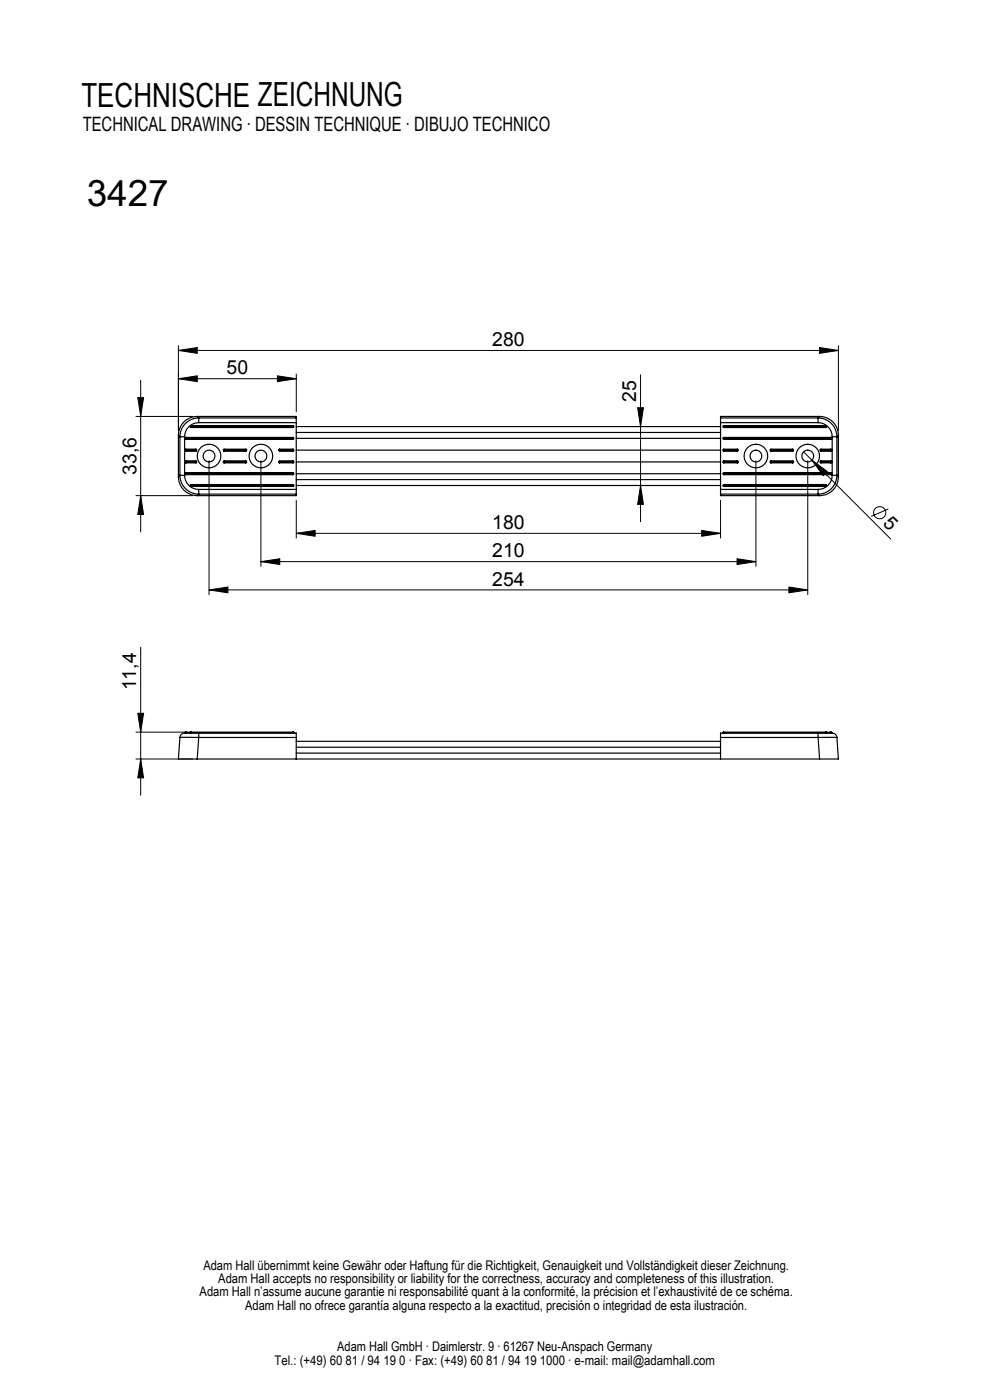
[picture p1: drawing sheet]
<svg xmlns="http://www.w3.org/2000/svg" width="210mm" height="297mm" viewBox="0 0 210 297" stroke-linecap="round" stroke-linejoin="round" font-family="sans-serif">
<g fill="none" stroke="#000" stroke-width=".21">
<path d="M37.8 74.3l4-.6v1.3zM37.8 73.3v18M37.8 74.3h140M58.8 79.7l4 .6-4 .7zM62.8 79.3v8M135.9 79.5v31.2M173.8 73.7l4 .6-4 .7zM177.8 73.3v18M28.8 88.3h12M29.2 84.3h1.3l-.7 4zM29.8 80.7v32.1M37.8 80.3l4-.6v1.3z"/>
<path d="M37.8 80.3h25M44.3 97.7v28.4M55.3 97.7v22.4M135.3 86.5h1.2l-.6 4zM160.3 97.7v22.4M170.5 95.9l1.7 1.7M171.3 97.7v28.4M172.2 97.6l3.3 2.4-.9 .9zM172.2 97.6l16.7 16.7M28.8 105.1h12M29.8 105.1l.7 4h-1.3zM55.3 119.1l4-.6v1.3z"/>
<path d="M55.3 119.1h105M62.8 113.1l4-.6v1.3zM62.8 106.1v8M62.8 113.1h90M135.9 103l.6 4h-1.2zM148.8 112.5l4 .6-4 .7zM152.8 106.1v8M156.3 118.5l4 .6-4 .7zM188.4 108l-3.6 1.6M29.8 137.3v31.4M44.3 125.1l4-.6v1.3zM44.3 125.1h127"/>
<path d="M167.3 124.5l4 .6-4 .7zM28.8 155.3h10.7M29.2 151.3h1.3l-.7 4zM28.8 161h12M29.8 161l.7 4h-1.3z"/>
<circle cx="186.6" cy="108.8" r="1.29"/>
</g>
<g fill="#000">
<path d="M172.2 97.6l3.3 2.4-.9 .9z"/>
<path d="M29.8 105.1l.7 4h-1.3zM29.2 84.3h1.3l-.7 4zM135.9 103l.6 4h-1.2zM135.3 86.5h1.2l-.6 4zM29.8 161l.7 4h-1.3zM29.2 151.3h1.3l-.7 4z"/>
<path d="M55.3 119.1l4-.6v1.3zM156.3 118.5l4 .6-4 .7z"/>
<path d="M62.8 113.1l4-.6v1.3zM148.8 112.5l4 .6-4 .7zM37.8 80.3l4-.6v1.3zM58.8 79.7l4 .6-4 .7zM37.8 74.3l4-.6v1.3zM173.8 73.7l4 .6-4 .7z"/>
<path d="M167.3 124.5l4 .6-4 .7zM44.3 125.1l4-.6v1.3z"/>
</g>
<g fill="none" stroke="#000" stroke-width=".25">
<path d="M37.8 92.3l.4 .4M37.8 92.3v8.9M38.2 92.7h1M38.2 92.7v8.1M39.2 92.7v8.1M39.4 97.9v.2M39.4 98.1v.1M39.4 97.8v.1M39.4 97.8a.2 .2 0 0 0-.2 .2 .2 .2 0 0 0 .2 .2M39.4 92.8v.1M39.4 92.9v.2M39.4 95.4v.2"/>
<path d="M39.4 95.6v.1M39.4 95.3a.2 .2 0 0 0-.2 .2 .2 .2 0 0 0 .2 .2M39.4 95.3v.1M39.4 93.1v.1M39.4 92.8a.2 .2 0 0 0-.2 .2 .2 .2 0 0 0 .2 .2M39.4 95.3h2.1M39.4 95.4h2.1M39.4 95.6h2.1M39.4 95.7h2.1M39.4 97.8h2.1M39.4 97.9h2.1M39.4 98.1h2.1"/>
<path d="M39.4 98.2h2.1M39.4 92.9h22.7M39.4 93.1h22.7M39.4 92.8h22.7M39.4 93.2h22.7M40.5 90.4v.2M40.5 90.6v.1M40.5 90.3a.2 .2 0 0 0-.2 .2 .2 .2 0 0 0 .2 .2M40.5 90.3v.1M40.5 90.6h21.6M40.5 90.7h21.6M40.5 90.4h21.6"/>
<path d="M40.5 90.3h21.6M41.5 97.9v.2M41.5 95.4v.2M41.5 95.3v.1M41.5 95.3a.2 .2 0 0 1 .2 .2 .2 .2 0 0 1-.2 .2M41.5 95.6v.1M41.5 97.8a.2 .2 0 0 1 .2 .2 .2 .2 0 0 1-.2 .2M41.5 98.1v.1M41.5 97.8v.1M41.8 88.3a4 4 0 0 0-4 4M41.8 88.3h21v.4M41.8 88.3l.4 .4"/>
<path d="M42.2 89.7a2.99 2.99 0 0 0-3 3M42.2 88.7a4 4 0 0 0-4 4M42.2 88.7v1M42.2 89.7h20.6M42.2 88.7h20.6M47.5 95.4v.2M47.5 98.1v.1M47.5 97.8v.1M47.5 97.9v.2M47.5 95.3v.1M47.5 95.6v.1M47.5 95.3a.2 .2 0 0 0-.2 .2 .2 .2 0 0 0 .2 .2"/>
<path d="M47.5 97.8a.2 .2 0 0 0-.2 .2 .2 .2 0 0 0 .2 .2M47.5 95.3h4.6M47.5 95.4h4.6M47.5 95.6h4.6M47.5 95.7h4.6M47.5 97.8h4.6M47.5 97.9h4.6M47.5 98.1h4.6M47.5 98.2h4.6M52.1 95.4v.2M52.1 98.1v.1M52.1 97.8v.1"/>
<path d="M52.1 97.9v.2M52.1 97.8a.2 .2 0 0 1 .2 .2 .2 .2 0 0 1-.2 .2M52.1 95.3v.1M52.1 95.6v.1M52.1 95.3a.2 .2 0 0 1 .2 .2 .2 .2 0 0 1-.2 .2M59.3 95.4v.2M59.3 95.3v.1M59.3 95.6v.1M59.3 95.3a.2 .2 0 0 0-.2 .2 .2 .2 0 0 0 .2 .2M59.3 97.9v.2M59.3 98.1v.1M59.3 97.8v.1"/>
<path d="M59.3 97.8a.2 .2 0 0 0-.2 .2 .2 .2 0 0 0 .2 .2M59.3 95.3h2.8M59.3 95.4h2.8M59.3 95.6h2.8M59.3 95.7h2.8M59.3 97.8h2.8M59.3 97.9h2.8M59.3 98.1h2.8M59.3 98.2h2.8M62.1 90.4v.2M62.1 95.4v.2M62.1 95.3v.1"/>
<path d="M62.1 95.6v.1M62.1 97.9v.2M62.1 97.8a.2 .2 0 0 1 .2 .2 .2 .2 0 0 1-.2 .2M62.1 98.1v.1M62.1 97.8v.1M62.1 92.9v.2M62.1 92.8v.1M62.1 92.8a.2 .2 0 0 1 .2 .2 .2 .2 0 0 1-.2 .2M62.1 93.1v.1M62.1 90.3v.1M62.1 90.3a.2 .2 0 0 1 .2 .2 .2 .2 0 0 1-.2 .2M62.1 90.6v.1"/>
<path d="M62.1 95.3a.2 .2 0 0 1 .2 .2 .2 .2 0 0 1-.2 .2M62.8 88.7v1M62.8 89.7v14.1M62.8 93h90M62.8 98h90M62.8 95.5h90M62.8 90.5h90M62.8 91.7h90M152.8 88.7v1M152.8 89.7v14.1M152.8 89.7h20.7M152.8 88.7h20.7"/>
<path d="M153.5 95.3v.1M153.5 95.6v.1M153.5 98.1v.1M153.5 95.4v.2M153.5 97.9v.2M153.5 90.3a.2 .2 0 0 0-.2 .2 .2 .2 0 0 0 .2 .2M153.5 90.3v.1M153.5 90.4v.2M153.5 90.6v.1M153.5 92.9v.2M153.5 97.8v.1M153.5 92.8a.2 .2 0 0 0-.2 .2 .2 .2 0 0 0 .2 .2"/>
<path d="M153.5 92.8v.1M153.5 93.1v.1M153.5 95.3a.2 .2 0 0 0-.2 .2 .2 .2 0 0 0 .2 .2M153.5 97.8a.2 .2 0 0 0-.2 .2 .2 .2 0 0 0 .2 .2M153.5 95.3h2.9M153.5 95.4h2.9M153.5 95.6h2.9M153.5 95.7h2.9M153.5 97.8h2.9M153.5 97.9h2.9M153.5 98.1h2.9M153.5 98.2h2.9"/>
<path d="M153.5 92.9h22.7M153.5 93.1h22.7M153.5 90.6h21.6M153.5 90.7h21.6M153.5 92.8h22.7M153.5 90.4h21.6M153.5 90.3h21.6M153.5 93.2h22.7M156.4 97.9v.2M156.4 97.8v.1M156.4 97.8a.2 .2 0 0 1 .2 .2 .2 .2 0 0 1-.2 .2M156.4 98.1v.1"/>
<path d="M156.4 95.3v.1M156.4 95.6v.1M156.4 95.3a.2 .2 0 0 1 .2 .2 .2 .2 0 0 1-.2 .2M156.4 95.4v.2M163.5 97.8v.1M163.5 95.3v.1M163.5 97.9v.2M163.5 98.1v.1M163.5 97.8a.2 .2 0 0 0-.2 .2 .2 .2 0 0 0 .2 .2M163.5 95.4v.2M163.5 95.3a.2 .2 0 0 0-.2 .2 .2 .2 0 0 0 .2 .2M163.5 95.6v.1"/>
<path d="M163.5 95.3h4.6M163.5 95.4h4.6M163.5 95.6h4.6M163.5 95.7h4.6M163.5 97.8h4.6M163.5 97.9h4.6M163.5 98.1h4.6M163.5 98.2h4.6M168.1 95.3a.2 .2 0 0 1 .2 .2 .2 .2 0 0 1-.2 .2M168.1 95.6v.1M168.1 95.4v.2M168.1 95.3v.1"/>
<path d="M168.1 97.8v.1M168.1 97.9v.2M168.1 97.8a.2 .2 0 0 1 .2 .2 .2 .2 0 0 1-.2 .2M168.1 98.1v.1M173.5 89.7a2.99 2.99 0 0 1 3 3M173.5 88.7v1M173.5 88.7a4 4 0 0 1 4 4M173.9 88.3a4 4 0 0 1 3.9 4M173.9 88.3h-21.1v.4M173.9 88.3l-.4 .4M174.1 95.3a.2 .2 0 0 0-.2 .2 .2 .2 0 0 0 .2 .2M174.1 95.3v.1"/>
<path d="M174.1 95.4v.2M174.1 95.6v.1M174.1 97.9v.2M174.1 98.1v.1M174.1 97.8a.2 .2 0 0 0-.2 .2 .2 .2 0 0 0 .2 .2M174.1 97.8v.1M174.1 95.3h2.1M174.1 95.4h2.1M174.1 95.6h2.1M174.1 95.7h2.1M174.1 97.8h2.1M174.1 97.9h2.1"/>
<path d="M174.1 98.1h2.1M174.1 98.2h2.1M175.1 90.6v.1M175.1 90.4v.2M175.1 90.3v.1M175.1 90.3a.2 .2 0 0 1 .2 .2 .2 .2 0 0 1-.2 .2M176.2 92.9v.2M176.2 92.8v.1M176.2 93.1v.1M176.2 95.3v.1M176.2 95.3a.2 .2 0 0 1 .2 .2 .2 .2 0 0 1-.2 .2M176.2 95.6v.1"/>
<path d="M176.2 95.4v.2M176.2 98.1v.1M176.2 97.9v.2M176.2 97.8v.1M176.2 97.8a.2 .2 0 0 1 .2 .2 .2 .2 0 0 1-.2 .2M176.2 92.8a.2 .2 0 0 1 .2 .2 .2 .2 0 0 1-.2 .2M176.5 92.7h1M176.5 92.7v8.1M177.5 92.7v8.1M177.8 92.3l-.3 .4M177.8 92.3v8.9M37.8 101.2a4 4 0 0 0 4 3.9"/>
<path d="M38.2 100.8h1M38.2 100.8a4 4 0 0 0 4 4M38.2 100.8l-.4 .4M39.2 100.8a2.99 2.99 0 0 0 3 3M39.4 100.6v.1M39.4 100.3v.1M39.4 100.3a.2 .2 0 0 0-.2 .2 .2 .2 0 0 0 .2 .2M39.4 100.4v.2M39.4 100.3h22.7M39.4 100.4h22.7M39.4 100.6h22.7M39.4 100.7h22.7"/>
<path d="M40.5 103.1v.1M40.5 102.8v.1M40.5 102.8a.2 .2 0 0 0-.2 .2 .2 .2 0 0 0 .2 .2M40.5 102.9v.2M40.5 102.8h21.6M40.5 102.9h21.6M40.5 103.1h21.6M40.5 103.2h21.6M42.2 103.8v1M42.2 103.8h20.6M42.2 104.8h20.6M42.2 104.8l-.4 .3"/>
<path d="M62.1 102.8a.2 .2 0 0 1 .2 .2 .2 .2 0 0 1-.2 .2M62.1 103.1v.1M62.1 102.9v.2M62.1 102.8v.1M62.1 100.6v.1M62.1 100.3v.1M62.1 100.4v.2M62.1 100.3a.2 .2 0 0 1 .2 .2 .2 .2 0 0 1-.2 .2M62.8 103.8v1M62.8 104.8v.3h-21M62.8 100.5h90M62.8 103h90"/>
<path d="M62.8 101.7h90M152.8 103.8v1M152.8 103.8h20.7M152.8 104.8h20.7M152.8 104.8v.3h21.1M153.5 102.8v.1M153.5 102.9v.2M153.5 103.1v.1M153.5 102.8a.2 .2 0 0 0-.2 .2 .2 .2 0 0 0 .2 .2M153.5 100.3v.1M153.5 100.6v.1M153.5 100.4v.2"/>
<path d="M153.5 100.3a.2 .2 0 0 0-.2 .2 .2 .2 0 0 0 .2 .2M153.5 102.8h21.6M153.5 102.9h21.6M153.5 100.3h22.7M153.5 100.4h22.7M153.5 103.1h21.6M153.5 103.2h21.6M153.5 100.6h22.7M153.5 100.7h22.7M173.5 103.8v1M173.5 104.8l.4 .3M175.1 102.8v.1"/>
<path d="M175.1 103.1v.1M175.1 102.9v.2M175.1 102.8a.2 .2 0 0 1 .2 .2 .2 .2 0 0 1-.2 .2M176.2 100.3v.1M176.2 100.6v.1M176.2 100.4v.2M176.2 100.3a.2 .2 0 0 1 .2 .2 .2 .2 0 0 1-.2 .2M176.5 100.8a2.99 2.99 0 0 1-3 3M176.5 100.8h1M177.5 100.8a4 4 0 0 1-4 4M177.5 100.8l.3 .4M177.8 101.2a4 4 0 0 1-3.9 3.9"/>
<path d="M38.2 156.4l-.4 4.6h4M38.2 156.4h4M39.2 155.4h.2M39.2 155.4v.1M39.4 155.3l-.2 .1M39.4 155.3v.1M39.4 155.3h1M39.4 155.4h.9M39.4 155.4v.1M40.3 155.4h.2M40.3 155.4v.1M40.4 155.3l-.1 .1"/>
<path d="M40.4 155.3h.1M40.5 155.3v.1M40.5 155.3h21.6M40.5 155.4h21.6M40.5 155.4v.1M42.2 155.5v.9M42.2 155.5h20.6v.9M42.2 155.5h-2.5a1.17 1.17 0 0 0-1.5 .9M42.2 156.4h20.6M42.2 156.4l-.4 4.6M62.1 155.3l.2 .1M62.1 155.3v.1"/>
<path d="M62.1 155.4h.2M62.1 155.4v.1M62.3 155.4v.1M62.8 156.4v4.6M62.8 157.3h90M62.8 159.8h90M62.8 158.5h90M152.8 156.4v4.6M152.8 156.4h20.7M153.3 155.4h.2M153.3 155.4v.1M153.5 155.3l-.2 .1"/>
<path d="M153.5 155.3v.1M153.5 155.3h21.6M153.5 155.4h21.6M153.5 155.4v.1M173.5 156.4h4M173.5 155.5v.9M173.5 155.5h-20.7v.9M173.5 155.5h2.5a1.17 1.17 0 0 1 1.5 .9M173.5 156.4l.4 4.6M175.1 155.3v.1M175.1 155.3h.1M175.1 155.4h.2"/>
<path d="M175.1 155.4v.1M175.2 155.3l.1 .1M175.2 155.3h1M175.3 155.4v.1M175.3 155.4h.9M176.2 155.3l.2 .1M176.2 155.3v.1M176.2 155.4h.2M176.2 155.4v.1M176.4 155.4v.1M177.5 156.4l.3 4.6h-3.9M41.8 161h132.1"/>
<circle cx="44.3" cy="96.7" r="2.5"/>
<circle cx="44.3" cy="96.7" r="1.25"/>
<circle cx="55.3" cy="96.7" r="1.25"/>
<circle cx="55.3" cy="96.7" r="2.5"/>
<circle cx="160.3" cy="96.7" r="2.5"/>
<circle cx="160.3" cy="96.7" r="1.25"/>
<circle cx="171.3" cy="96.7" r="2.5"/>
<circle cx="171.3" cy="96.7" r="1.25"/>
</g>
<text font-size="7.8" x="18.4" y="43.7">3427</text>
<text font-size="7.1" x="17.3" y="22.7">TECHNISCHE ZEICHNUNG</text>
<text font-size="4.2" x="17.5" y="27.9">TECHNICAL DRAWING · DESSIN TECHNIQUE · DIBUJO TECHNICO</text>
<g font-size="4.1">
<text x="104.4" y="73.4">280</text>
<text x="48.1" y="79.4">50</text>
<text x="134.9" y="85.2" transform="rotate(-90 134.9 85.2)">25</text>
<text x="28.9" y="100.8" transform="rotate(-90 28.9 100.8)">33,6</text>
<text x="104.4" y="112.2">180</text>
<text x="187.1" y="111.2" transform="rotate(45 187.1 111.2)">5</text>
<text x="104.4" y="118.2">210</text>
<text x="104.4" y="124.2">254</text>
<text x="28.9" y="146.5" transform="rotate(-90 28.9 146.5)">11,4</text>
</g>
<g font-size="2.8">
<text x="43.1" y="269.4">Adam Hall übernimmt keine Gewähr oder Haftung für die Richtigkeit, Genauigkeit und Vollständigkeit dieser Zeichnung.</text>
<text x="42.3" y="275">Adam Hall n’assume aucune garantie ni responsabilité quant à la conformité, la précision et l’exhaustivité de ce schéma.</text>
<text x="46.3" y="272.2">Adam Hall accepts no responsibility or liability for the correctness, accuracy and completeness of this illustration.</text>
<text x="52" y="277.9">Adam Hall no ofrece garantía alguna respecto a la exactitud, precisión o integridad de esta ilustración.</text>
<text x="71.5" y="286.7">Adam Hall GmbH · Daimlerstr. 9 · 61267 Neu-Anspach Germany</text>
<text x="58.2" y="289.5">Tel.: (+49) 60 81 / 94 19 0 · Fax: (+49) 60 81 / 94 19 1000 · e-mail: mail@adamhall.com</text>
</g>
</svg>
